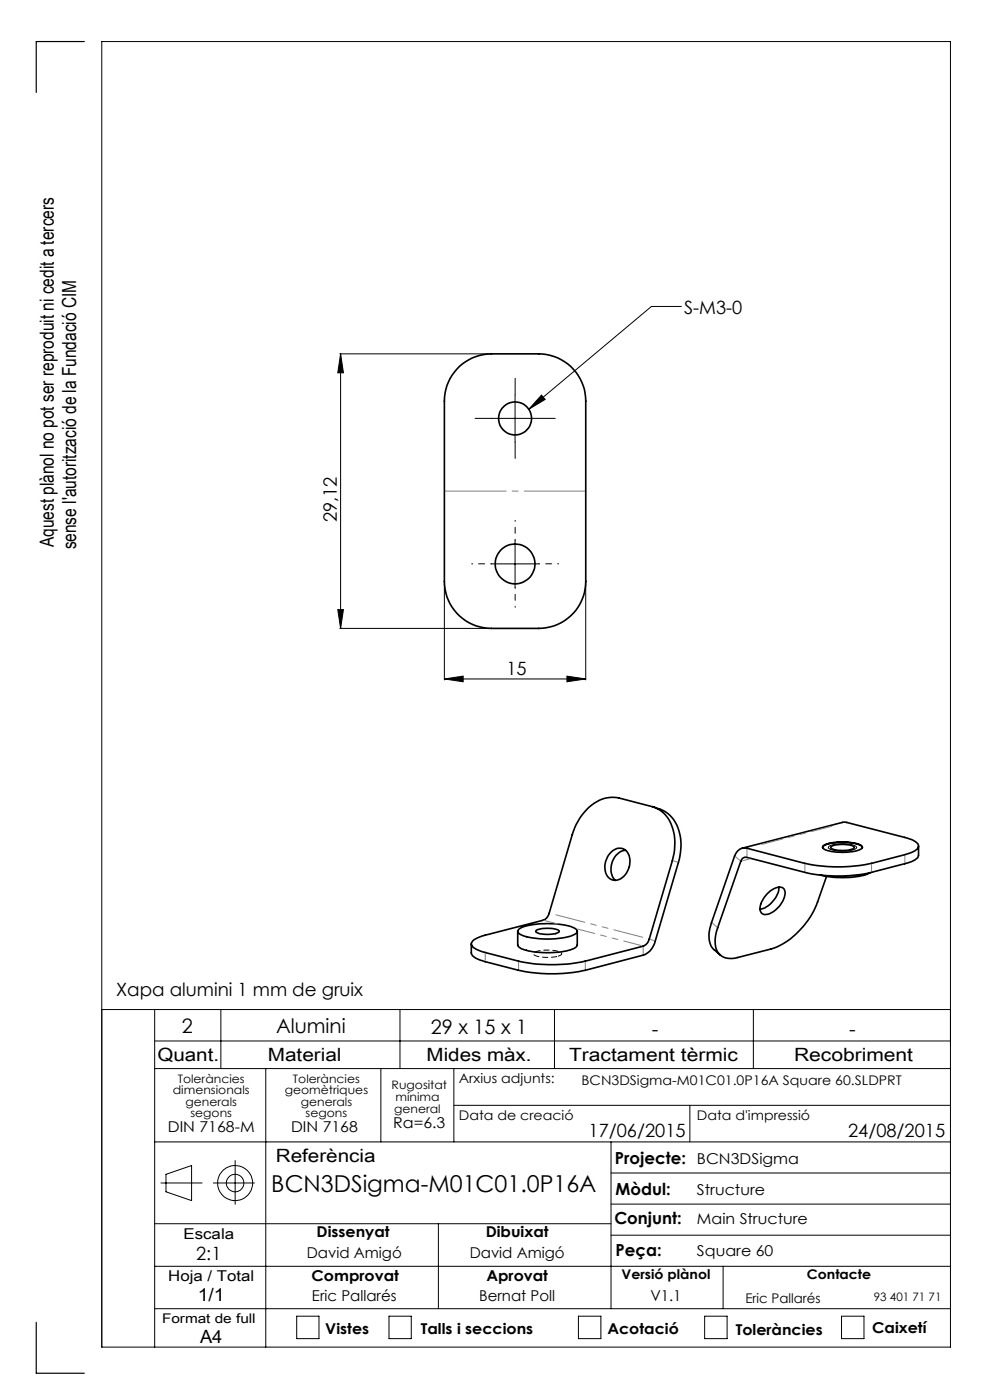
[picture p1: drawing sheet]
<svg xmlns="http://www.w3.org/2000/svg" width="210mm" height="297mm" viewBox="0 0 210 297" stroke-linecap="round" stroke-linejoin="round" font-family="sans-serif">
<g fill="none" stroke="#000" stroke-width=".21">
<path d="M72.1 75.1h32M72.2 75.1v58.2M72.2 75.1l.6 4h-1.2zM144.5 65h-6.3l-26 21.8M104.2 88.8h10.1M109.3 83.8v10M114.9 83.8l.7 .9-3.4 2.1zM104.2 119.6h10.1M109.3 114.6v10M71.6 129.3h1.2l-.6 4zM72.1 133.3h32M94.3 123.5v20.7"/>
<path d="M124.2 123.5v20.7M94.3 144l3.9-.6v1.2zM94.3 144h29.9M120.3 143.4l3.9 .6-3.9 .6zM175.8 179.6a7.6 7.6 0 0 1 5.8 0 .41 .41 0 0 1 0 .5 .41 .41 0 0 1-.4 .1l-.2 .1a7.6 7.6 0 0 1-5.2-.4zM21.6 214.2h180M32.8 214.2v71.6M46.8 214.2v12.5M84.8 214.2v12.5M117.6 214.2v12.5M159.8 214.2v12.5M32.8 220.8h168.8"/>
<path d="M32.8 226.7h168.8M56.4 226.7v59.1M80.8 226.7v15.5M96.3 226.7v15.5M96.3 234.5h105.3M146.3 234.5v7.7M32.8 259.6h96.8M32.8 242.2h168.8M34.1 251h8.8M35.2 249.1l5.4-1.8v7.4l-5.4-1.9zM45.3 251h8.7M49.9 246.2v9.3"/>
<path d="M93 259.6v18M129.6 242.2v35.4M129.6 255.4h72M129.6 248.8h72M32.8 277.6h168.8M32.8 268.6h168.8M62.9 279.2h4.8v4.8h-4.8zM82.5 279.2h4.7v4.8h-4.7zM122.7 279.2h4.8v4.8h-4.8zM129.6 262h72M149.5 279.2h4.7v4.8h-4.7zM153.4 268.6v9"/>
<path d="M178.5 279.2h4.8v4.8h-4.8zM21.6 285.8h180v-277h-180v277"/>
<circle cx="49.9" cy="251" r="3.7"/>
<circle cx="49.9" cy="251" r="1.86"/>
</g>
<path d="M118.3 202.9l.6-.3a.41 .41 0 0 0 .2-.5 .41 .41 0 0 0-.5-.2 7.8 7.8 0 0 0-5.4 .3v.1a2.24 2.24 0 0 0 2.1 .8h1.5l1.5-.2" fill="none" stroke="#000" stroke-width=".21" stroke-dasharray="1.3 .6" stroke-dashoffset="-.1" stroke-linecap="butt"/>
<path d="M104.3 88.8h-3.5M109.3 93.8v3.5M109.3 83.8v-3.5M114.3 88.8h3.5" fill="none" stroke="#000" stroke-width=".21" stroke-dasharray="15.2 1.3 1.3 1.3"/>
<path d="M104.3 119.6h-4.2M109.3 114.6v-4.2M114.3 119.6h4.2M109.3 124.6v4.2" fill="none" stroke="#000" stroke-width=".21" stroke-dasharray="15.2 1.3 1.3 1.3" stroke-dashoffset="15"/>
<path d="M17.9 8.8h-10.2v10.8M7.7 280.5v10.8h10.2" fill="none" stroke="#000" stroke-width=".25"/>
<path d="M94.3 104.2h30" fill="none" stroke="#808080" stroke-width=".21" stroke-dasharray="15.2 1.3 1.3 1.3" stroke-dashoffset="2.1"/>
<g fill="#000">
<path d="M114.9 83.8l.7 .9-3.4 2.1z"/>
<path d="M72.2 75.1l.6 4h-1.2zM71.6 129.3h1.2l-.6 4z"/>
<path d="M94.3 144l3.9-.6v1.2zM120.3 143.4l3.9 .6-3.9 .6z"/>
</g>
<g fill="none" stroke="#000" stroke-width=".35">
<path d="M97.5 77.7a10 10 0 0 1 6.7-2.6h10.1a10 10 0 0 1 9.9 10v38.2a10 10 0 0 1-9.9 10h-10.1a10 10 0 0 1-9.9-10v-38.2a10.2 10.2 0 0 1 3.2-7.4zM124.9 171.3a7.1 7.1 0 0 1 6.4-2l7.1 1.8a6.9 6.9 0 0 1 4.7 6.2v3l-.5 2.3-4.9 16.6a2.16 2.16 0 0 1-1.3 1.5l-12.3 3.2a34.1 34.1 0 0 1-14.1 0l-7.1-1.8a4.4 4.4 0 0 1-2.9-1.7 1.61 1.61 0 0 1 1.5-1.5l13.7-3.7a2.06 2.06 0 0 0 1.3-1.5l4.9-16.6a13.4 13.4 0 0 1 3.5-5.8zM138.7 171.2a7.2 7.2 0 0 1 5.7 7.2v1.5l-.3 2.3-5.1 17.4a4.1 4.1 0 0 1-2.6 3l-12.3 3.2a34.1 34.1 0 0 1-14.1 0l-7.1-1.8a4.4 4.4 0 0 1-2.9-1.6v-2.2M157.4 179.9l21.5-5.5 13 3.3a4.1 4.1 0 0 1 2.9 1.6 1.52 1.52 0 0 1-1.4 1.5l-8.5 2.4a34.1 34.1 0 0 1-14.2 0l-12.3-3.3a2.15 2.15 0 0 0-2.6 1.7l-4.9 14.2a5.7 5.7 0 0 0 .4 5.5l1.5 1.3M174.5 179.8a1.36 1.36 0 0 1 1.4-.8 11.1 11.1 0 0 1 6.8 .5l.2 .3M174.6 179.5a8.2 8.2 0 0 1 5.3-.8 4.4 4.4 0 0 1 3 .9v.1a3.1 3.1 0 0 1-2.7 1l-1.9 .1a6.3 6.3 0 0 1-3.7-.9zM176.2 179.7a6 6 0 0 1 5 0v.1a3.3 3.3 0 0 1-2.9 .6 2.67 2.67 0 0 1-2.1-.6zM194.8 179.5v1.9a2.7 2.7 0 0 1-2.4 1.7l-7.5 2a32.6 32.6 0 0 1-14.2 0l-12.3-3.2a1.07 1.07 0 0 0-1.3 .8l-4.9 14.1a5.7 5.7 0 0 0 .4 5.6 3.6 3.6 0 0 0 3.9 .7l7-1.8a16.8 16.8 0 0 0 9.9-10l1.9-5.4M109.8 197.6v2.9a2.22 2.22 0 0 0 1.9 1.1 18.9 18.9 0 0 0 10-.3l.5-.4 .2-.4v-2.9M110.1 197.1a12.4 12.4 0 0 1 6.6-1.1l1.8 .1a5.6 5.6 0 0 1 3.9 1.3v.2a3.4 3.4 0 0 1-2.8 1.3 17.2 17.2 0 0 1-9.3-.7l-.5-.6zM113.8 197.4a6 6 0 0 1 4.8 .1 1.1 1.1 0 0 1-1.3 .7h-1.2a2.94 2.94 0 0 1-2.5-.6zM129.6 180.8a2.22 2.22 0 0 1 2.5-.8 2.22 2.22 0 0 1 1.5 2.2 4.1 4.1 0 0 1-2.9 4.6 2.37 2.37 0 0 1-2.4-2.8 4.8 4.8 0 0 1 1.3-3.2z"/>
<path d="M132.7 180.4a4 4 0 0 0-2.2 6.4M162.8 189.5a2.97 2.97 0 0 1 3.4-1 2.62 2.62 0 0 1-.4 3.1 4.3 4.3 0 0 1-3.8 2.4 1.52 1.52 0 0 1-.6-2.3l.6-1.1zM165.2 188.2a5.4 5.4 0 0 1-4 4.7M184.6 185.1a15.5 15.5 0 0 1-8.3 1l-2.3-.5"/>
<circle cx="109.3" cy="88.8" r="3.5"/>
<circle cx="109.3" cy="119.6" r="4.2"/>
</g>
<g fill="none" stroke="#808080" stroke-width=".21" stroke-dasharray="6.3 1.3 1.3 1.3 1.3 1.3">
<path d="M118.3 196l-3-.8M137.9 199.3l.9 .3M143.7 182.9l-.9-.3M151.1 195.9l1 .8M157 182.6l-1-.9M157.5 182.6l1.6-.4M158.4 180.2v1.5M170.7 184.8v-1.5M184.9 183.3v1.5M191.9 183v-1.5M102.9 202.3v1.4M110 205.5v-1.3"/>
<path d="M124.1 204.2v1.3M136.4 202.3v-1.3"/>
</g>
<path d="M161.6 179.1l14.9-3.8" fill="none" stroke="#808080" stroke-width=".21" stroke-dasharray="6.3 1.3 1.3 1.3 1.3 1.3" stroke-dashoffset="1.9"/>
<path d="M136 200.6l-13.5-3.5" fill="none" stroke="#808080" stroke-width=".21" stroke-dasharray="6.3 1.3 1.3 1.3 1.3 1.3" stroke-dashoffset="2.6"/>
<path d="M137 199l-19.8-5.1" fill="none" stroke="#808080" stroke-width=".21" stroke-dasharray="6.3 1.3 1.3 1.3 1.3 1.3" stroke-dashoffset="-.7"/>
<text font-size="4.9" x="57.6" y="253">BCN3DSigma-M01C01.0P16A</text>
<g font-size="4.2">
<text x="38.6" y="219">2</text>
<text x="58.6" y="219.2">Alumini</text>
<text x="91.4" y="219.4">29 x 15 x 1</text>
<text x="138.3" y="219.7">-</text>
<text x="180.1" y="219.7">-</text>
</g>
<g font-size="4.1">
<text x="11.4" y="116.1" transform="rotate(-90 11.4 116.1)">Aquest plànol no pot ser reproduit ni cedit a tercers</text>
<text x="16.2" y="116.6" transform="rotate(-90 16.2 116.6)">sense l'autorització de la Fundació CIM</text>
</g>
<g font-size="3.9">
<text x="145.1" y="66.5">S-M3-0</text>
<text x="71.4" y="110.7" transform="rotate(-90 71.4 110.7)">29,12</text>
<text x="107.4" y="143.2">15</text>
<text x="24.6" y="211.2">Xapa alumini 1 mm de gruix</text>
<text x="33.4" y="225">Quant.</text>
<text x="56.8" y="225">Material</text>
<text x="90.5" y="225">Mides màx.</text>
<text x="120.7" y="225">Tractament tèrmic</text>
<text x="168.4" y="225">Recobriment</text>
<text x="124.8" y="241.3">17/06/2015</text>
<text x="179.9" y="241.3">24/08/2015</text>
<text x="58.5" y="246.5">Referència</text>
<text x="41.6" y="267.2">2:1</text>
<text x="41.9" y="276.1">1/1</text>
<text x="42.4" y="284.9">A4</text>
</g>
<g font-size="3.5">
<text x="130.5" y="246.8">Projecte:</text>
<text x="130.6" y="253.4">Mòdul:</text>
<text x="130.3" y="259.8">Conjunt:</text>
<text x="130.6" y="266.4">Peça:</text>
</g>
<g font-size="3.2">
<text x="83.4" y="239.3">Ra=6.3</text>
<text x="35.6" y="240.1">DIN 7168-M</text>
<text x="61.7" y="240.1">DIN 7168</text>
<text x="147.8" y="246.8">BCN3DSigma</text>
<text x="147.8" y="253.4">Structure</text>
<text x="38.9" y="262.9">Escala</text>
<text x="67.2" y="262.5">Dissenyat</text>
<text x="103" y="262.5">Dibuixat</text>
<text x="147.8" y="259.8">Main Structure</text>
<text x="65.1" y="266.8">David Amigó</text>
<text x="99.6" y="266.8">David Amigó</text>
<text x="147.8" y="266.4">Square 60</text>
<text x="35.7" y="271.7">Hoja / Total</text>
<text x="66.1" y="271.7">Comprovat</text>
<text x="103.2" y="271.7">Aprovat</text>
<text x="66.2" y="276.1">Eric Pallarés</text>
<text x="101.6" y="276.1">Bernat Poll</text>
<text x="138" y="276.1">V1.1</text>
<text x="69" y="283.1">Vistes</text>
<text x="89.3" y="283.1">Talls i seccions</text>
<text x="128.8" y="283.1">Acotació</text>
<text x="156.1" y="283.2">Toleràncies</text>
<text x="185" y="282.8">Caixetí</text>
</g>
<g font-size="2.8">
<text x="97.3" y="229.6">Arxius adjunts:</text>
<text x="123.3" y="230.2">BCN3DSigma-M01C01.0P16A Square 60.SLDPRT</text>
<text x="97.3" y="237.7">Data de creació</text>
<text x="147.8" y="237.7">Data d'impressió</text>
<text x="131.8" y="271.4">Versió plànol</text>
<text x="171.2" y="271.4">Contacte</text>
<text x="34.4" y="280.7">Format de full</text>
<text x="158.1" y="276.3">Eric Pallarés</text>
</g>
<g font-size="2.5">
<text x="36.7" y="232.1">dimensionals</text>
<text x="37.7" y="229.6">Toleràncies</text>
<text x="60.4" y="232.1">geomètriques</text>
<text x="62.1" y="229.6">Toleràncies</text>
<text x="83.1" y="231">Rugositat</text>
<text x="83.9" y="233.5">mínima</text>
<text x="39.4" y="234.6">generals</text>
<text x="40.4" y="237.1">segons</text>
<text x="63.8" y="234.6">generals</text>
<text x="64.8" y="237.1">segons</text>
<text x="83.6" y="236.2">general</text>
<text x="185.4" y="276.1">93 401 71 71</text>
</g>
</svg>
